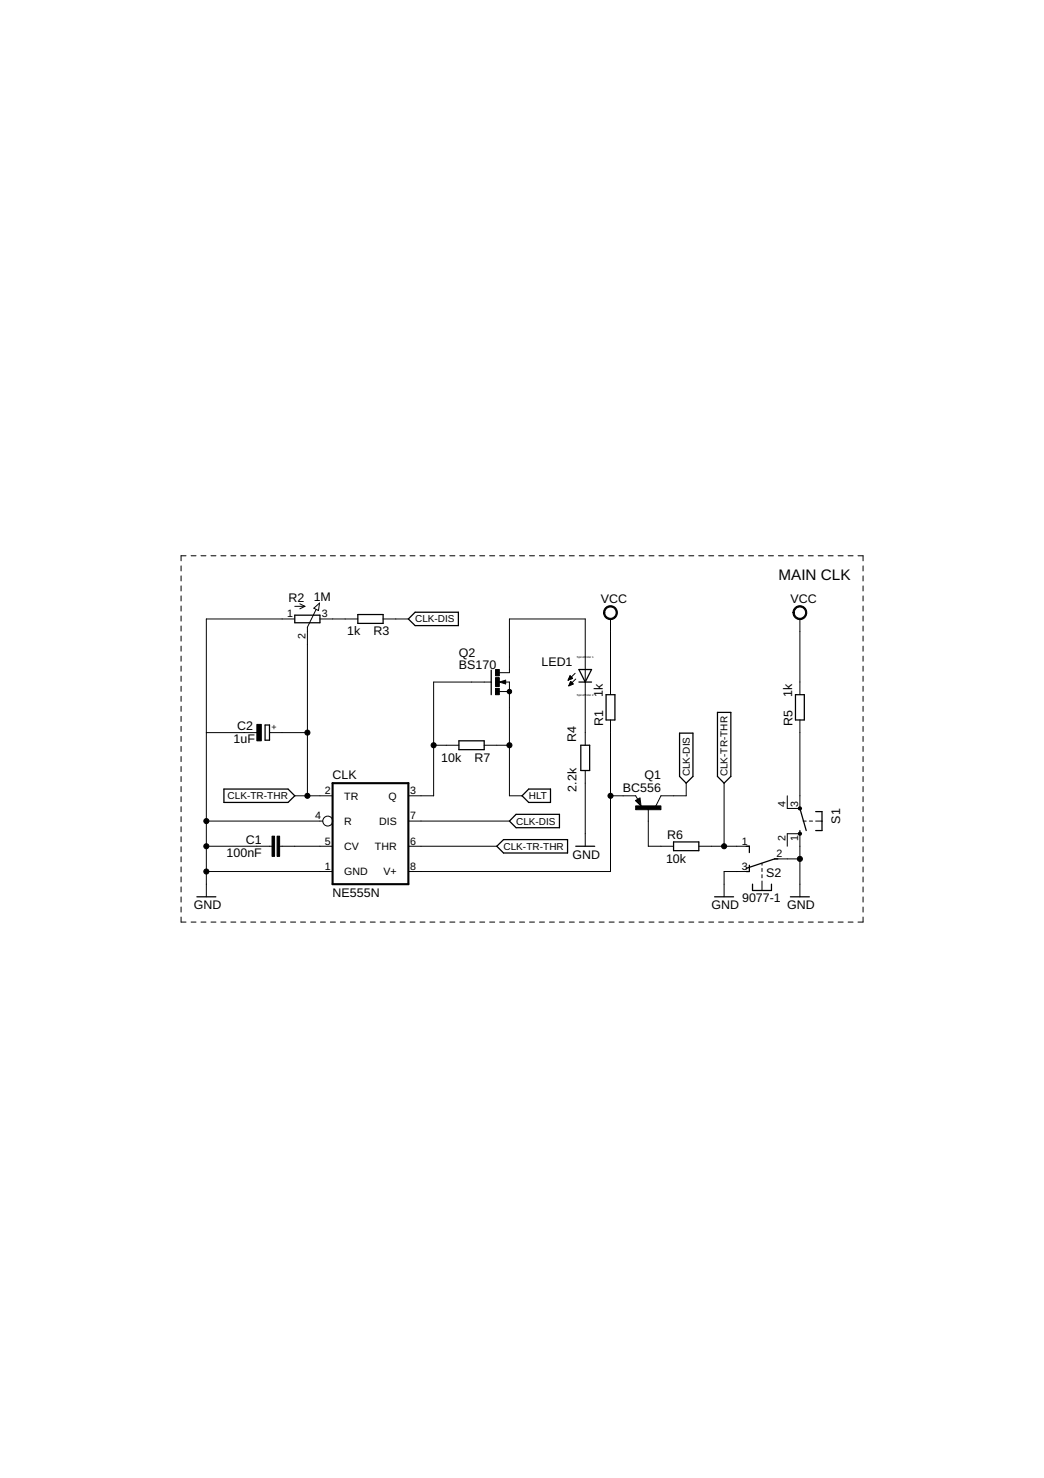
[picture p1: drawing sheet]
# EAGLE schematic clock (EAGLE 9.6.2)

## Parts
C1  100nF  C-EU025-050X050  [C025-050X050]
C2  1uF  CPOL-EUE2-5  [E2-5]
CLK  NE555N  [DIL08]
LED1  LED_ELD260  [LED_LD260]
Q1  BC556  [TO92-EBC]
Q2  BS170  [SOT54E]
R1  1k  R-EU_0204/5  [0204/5]
R2  1M  3RP/1610N  [3RP/1610N]
R3  1k  R-EU_0204/5  [0204/5]
R4  2.2k  R-EU_0204/5  [0204/5]
R5  1k  R-EU_0204/5  [0204/5]
R6  10k  R-EU_0204/5  [0204/5]
R7  10k  R-EU_0204/5  [0204/5]
S1  10-XX  [B3F-10XX]
S2  9077-1  [9077-1]

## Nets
CLK-CV: C1.2 CLK.5(CV)
CLK-DIS: CLK.7(DIS) Q1.C R3.1
CLK-TR-THR: C2.+ CLK.2(TR) CLK.6(THR) Q1.B R2.2(S) R6.1 R6.2 S2.1(S)
GND: C1.1 C2.- CLK.1(GND) CLK.4(R) R2.1(A) R4.2 S1.1(S) S2.2(P) S2.3(O)
HLT: Q2.S R7.1
N$1: R5.1 S1.3(P)
N$2: R2.3(E) R3.2
N$3: CLK.8(V+) Q1.E R1.1
N$4: LED1.K(C) R4.1
N$6: LED1.A Q2.D
Q: CLK.3(Q) Q2.G R7.2
VCC: R1.2 R5.2
Unconnected: S1.2(S1) S1.4(P1)

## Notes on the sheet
- MAIN CLK
